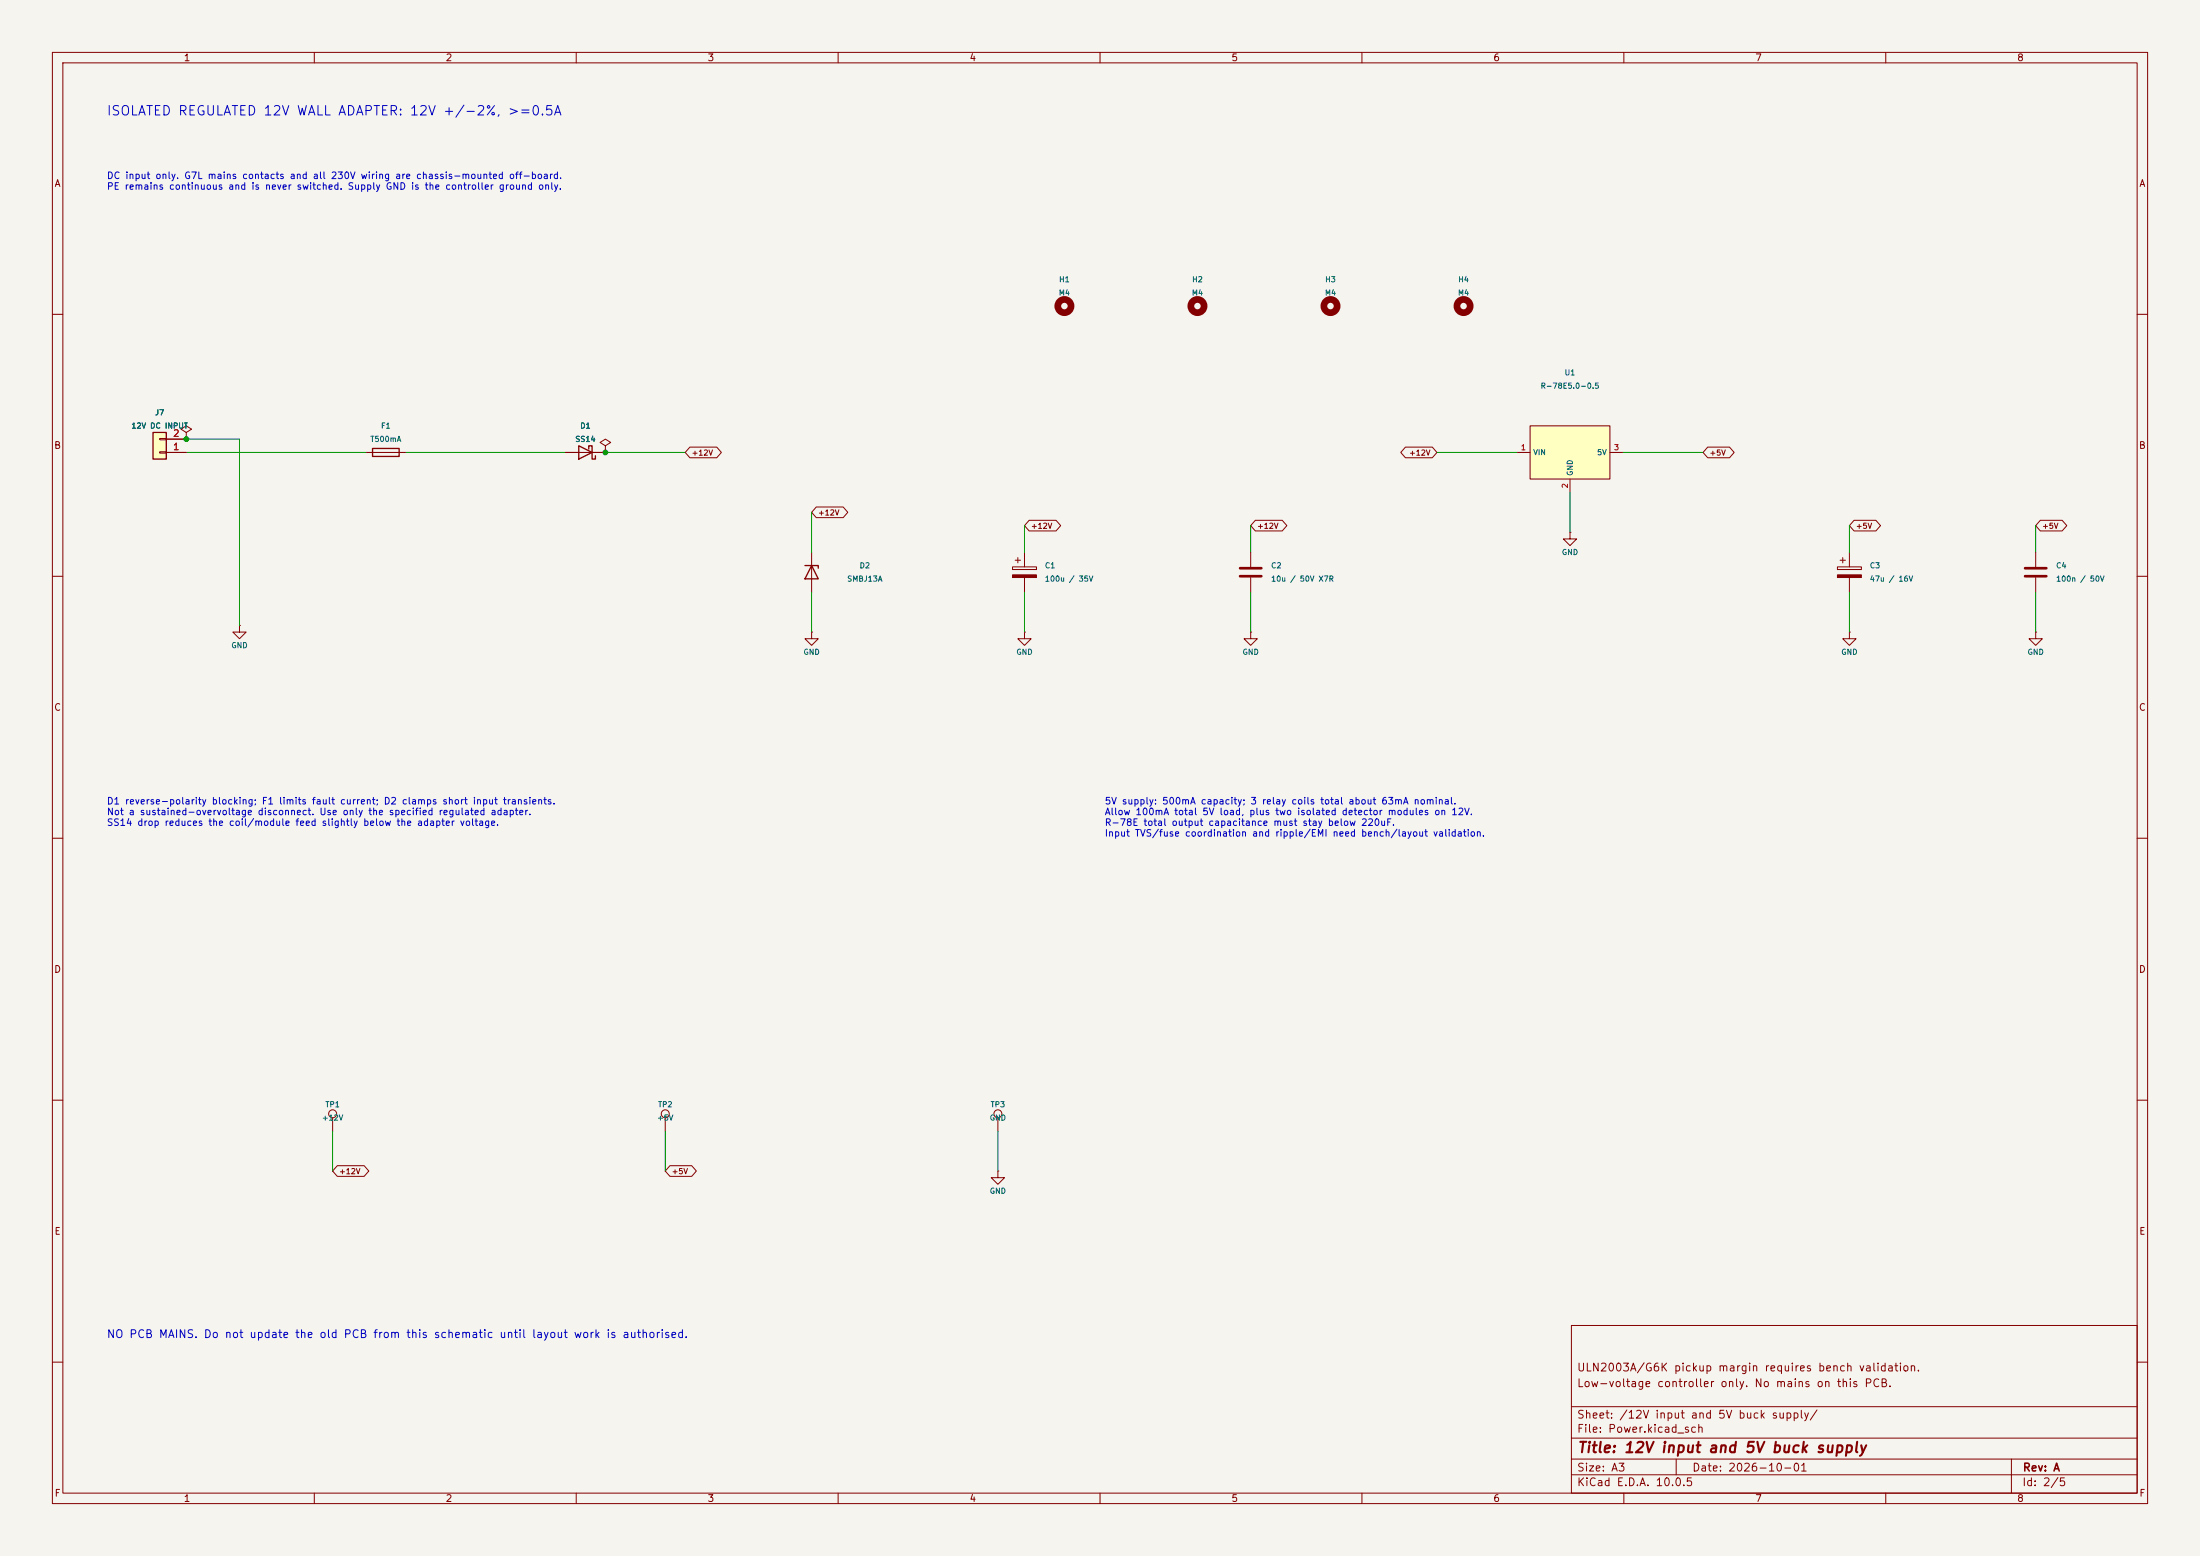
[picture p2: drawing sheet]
<svg xmlns="http://www.w3.org/2000/svg" width="420mm" height="297mm" viewBox="0 0 420 297" stroke-linecap="round" stroke-linejoin="round" font-family="sans-serif">
<path d="M0 0h420v297h-420z" fill="#f5f4ef" stroke="#f5f4ef" stroke-width=".19"/>
<g fill="none" stroke="#840000" stroke-width=".19">
<path d="M10 10h400v277h-400zM12 12h396v273h-396zM60 10v2M110 10v2M160 10v2M210 10v2M260 10v2M310 10v2M360 10v2M10 60h2M408 60h2M35.6 82.6l1-.7-1-.6-1.1 .6 1.1 .7v1.2"/>
<path d="M35.6 83.8h.1M107.9 86.4h7.7M115.6 85.1l1-.6-1-.7-1 .7 1 .6v1.3M115.6 86.4h.1M10 110h2M154.9 105.4v7.6M193.3 108.2h4.6v.5h-4.6zM193.8 106.9h1M194.3 106.4v1M195.6 105.4v2.8M195.6 110.2v2.8M350.8 108.2h4.5v.5h-4.5z"/>
<path d="M351.3 106.9h1M351.8 106.4v1M353.1 105.4v2.8M353.1 110.2v2.8M388.6 105.4v2.8M388.6 110.2v2.8M408 110h2M154.9 120.7v1.2h1.3l-1.3 1.3-1.2-1.3h1.2M154.9 120.7h.1M195.6 120.7v1.2h1.2l-1.2 1.3-1.3-1.3h1.3M195.6 120.7h.1M353.1 120.7v1.2h1.2l-1.2 1.3-1.3-1.3h1.3"/>
<path d="M353.1 120.7h.1M388.6 120.7v1.2h1.3l-1.3 1.3-1.3-1.3h1.3M388.6 120.7h.1M10 160h2M408 160h2M10 210h2M63.5 213.4v2.5M127 213.4v2.5M190.5 213.4v2.5M408 210h2M190.5 223.5v1.3h1.3l-1.3 1.3-1.3-1.3h1.3M190.5 223.5h.1"/>
<path d="M300 253h108v32h-108zM10 260h2M300 278.5h108M300 274.5h108M300 268.5h108M320 278.5v3M384 278.5v6.5M408 260h2M60 285v2M110 285v2M160 285v2M210 285v2"/>
<path d="M260 285v2M300 281.5h108M310 285v2M360 285v2"/>
<circle cx="63.5" cy="212.6" r=".76"/>
<circle cx="127" cy="212.6" r=".76"/>
<circle cx="190.5" cy="212.6" r=".76"/>
</g>
<g fill="#840000" stroke="#840000" stroke-width=".19">
<path d="M350.8 109.7h4.5v.5h-4.5z"/>
<path d="M193.3 109.7h4.6v.5h-4.6z"/>
</g>
<path d="M386.6 108.5h4.1M386.6 110h4.1" fill="none" stroke="#840000" stroke-width=".51"/>
<path d="M110.5 85.1l2.5 1.3-2.5 1.2zM112.4 85.7v-.6h.6v2.5h.7v-.6M153.7 108h2.5v.5M154.9 108l1.3 2.5h-2.5z" fill="none" stroke="#840000" stroke-width=".25"/>
<circle cx="203.2" cy="58.4" r="1.27" fill="none" stroke="#840000" stroke-width="1.3"/>
<path d="M29.2 82.6h2.5v5h-2.5z" fill="#ffffc2"/>
<path d="M29.2 82.6h2.5v5h-2.5zM71.1 85.6h5.1v1.5h-5.1z" fill="none" stroke="#840000" stroke-width=".25"/>
<path d="M30.5 86.2h1.2v.3h-1.2zM30.5 83.7h1.2v.2h-1.2zM31.7 86.4h3.9M31.7 83.8h3.9M69.8 86.4h7.7M238.8 105.4v2.8M238.8 110.2v2.8M238.8 120.7v1.2h1.2l-1.2 1.3-1.3-1.3h1.3M238.8 120.7h.1" fill="none" stroke="#840000" stroke-width=".19"/>
<path d="M236.7 108.5h4.1M236.7 110h4.1" fill="none" stroke="#840000" stroke-width=".51"/>
<path d="M292.1 81.3h15.2v10.1h-15.2z" fill="#ffffc2"/>
<g fill="none" stroke="#840000" stroke-width=".19">
<path d="M31.7 86.4h3.9M31.7 83.8h3.9M35.6 83.8h.1M107.9 86.4h2.6M113 86.4h2.6M115.6 86.4h.1M131.7 85.3h5.1l.9 1.1-.9 1h-5.1l-.9-1zM155.8 96.8h5.2l.8 1-.8 1h-5.2l-.9-1zM196.5 99.3h5.1l.9 1-.9 1h-5.1l-.9-1zM239.6 99.3h5.2l.9 1-.9 1h-5.2l-.8-1zM268.3 85.3h5.1l.9 1.1-.9 1h-5.1l-.9-1zM289.6 86.4h2.5"/>
<path d="M292.1 81.3h15.2v10.1h-15.2zM299.7 91.4v2.6M307.3 86.4h2.6M326 85.3h4.2l.9 1.1-.9 1h-4.2l-.9-1zM353.9 99.3h4.2l.9 1-.9 1h-4.2l-.8-1zM389.5 99.3h4.2l.9 1-.9 1h-4.2l-.9-1zM45.7 119.4v1.3h1.3l-1.3 1.2-1.3-1.2h1.3M45.7 119.4h.1M299.7 101.6v1.3h1.3l-1.3 1.2-1.3-1.2h1.3M299.7 101.6h.1M64.4 222.5h5.1l.9 1-.9 1h-5.1l-.9-1zM127.9 222.5h4.2l.8 1-.8 1h-4.2l-.9-1z"/>
</g>
<g fill="none" stroke="#840000" stroke-width="1.3">
<circle cx="228.6" cy="58.4" r="1.27"/>
<circle cx="254" cy="58.4" r="1.27"/>
<circle cx="279.4" cy="58.4" r="1.27"/>
</g>
<g fill="none" stroke="#009600" stroke-width=".19">
<path d="M35.6 83.8h10.1v35.6M35.6 86.4h34.2M77.5 86.4h30.4M115.6 86.4h15.2M154.9 97.8v7.6M274.3 86.4h15.3M299.7 94v7.6M309.9 86.4h15.2M154.9 113v7.7M195.6 100.3v5.1M195.6 113v7.7M238.8 100.3v5.1"/>
<path d="M238.8 113v7.7M353.1 100.3v5.1M353.1 113v7.7M388.6 100.3v5.1M388.6 113v7.7M63.5 215.9v7.6M127 215.9v7.6M190.5 215.9v7.6"/>
</g>
<g fill="#009600" stroke="#009600" stroke-width=".19">
<circle cx="115.6" cy="86.4" r=".46"/>
<circle cx="35.6" cy="83.8" r=".46"/>
</g>
<text font-size="2" fill="#840000" x="301" y="277.8">Title: 12V input and 5V buck supply</text>
<text font-size="1.8" fill="#0000c2" x="20.2" y="22.5">ISOLATED REGULATED 12V WALL ADAPTER: 12V +/-2%, &gt;=0.5A</text>
<text font-size="1.5" fill="#0000c2" x="20.3" y="255.8">NO PCB MAINS. Do not update the old PCB from this schematic until layout work is authorised.</text>
<g font-size="1.5" fill="#840000">
<text x="300.9" y="262.1">ULN2003A/G6K pickup margin requires bench validation.</text>
<text x="300.9" y="265.1">Low-voltage controller only. No mains on this PCB.</text>
<text x="300.9" y="273.8">File: Power.kicad_sch</text>
<text x="300.9" y="271.1">Sheet: /12V input and 5V buck supply/</text>
<text x="300.9" y="281.2">Size: A3</text>
<text x="322.9" y="281.2">Date: 2026-10-01</text>
<text x="386" y="281.2">Rev: A</text>
<text x="300.9" y="284">KiCad E.D.A. 10.0.5</text>
<text x="385.9" y="284">Id: 2/5</text>
</g>
<g font-size="1.3" fill="#840000">
<text x="35" y="12">1</text>
<text x="85" y="12">2</text>
<text x="135" y="12">3</text>
<text x="185" y="12">4</text>
<text x="235" y="12">5</text>
<text x="285" y="12">6</text>
<text x="335" y="12">7</text>
<text x="385" y="12">8</text>
<text x="10.3" y="36">A</text>
<text x="408.3" y="36">A</text>
<text x="10.2" y="86">B</text>
<text x="408.2" y="86">B</text>
<text x="10.2" y="136">C</text>
<text x="408.2" y="136">C</text>
<text x="10.2" y="186">D</text>
<text x="408.2" y="186">D</text>
<text x="10.3" y="236">E</text>
<text x="408.3" y="236">E</text>
<text x="10.3" y="286">F</text>
<text x="35" y="287">1</text>
<text x="85" y="287">2</text>
<text x="135" y="287">3</text>
<text x="185" y="287">4</text>
<text x="235" y="287">5</text>
<text x="285" y="287">6</text>
<text x="335" y="287">7</text>
<text x="385" y="287">8</text>
<text x="408.3" y="286">F</text>
</g>
<g font-size="1.3" fill="#0000c2">
<text x="20.3" y="34.5">DC input only. G7L mains contacts and all 230V wiring are chassis-mounted off-board.</text>
<text x="20.3" y="36.5">PE remains continuous and is never switched. Supply GND is the controller ground only.</text>
<text x="20.3" y="153.9">D1 reverse-polarity blocking; F1 limits fault current; D2 clamps short input transients.</text>
<text x="20.3" y="155.9">Not a sustained-overvoltage disconnect. Use only the specified regulated adapter.</text>
<text x="210.8" y="153.9">5V supply: 500mA capacity; 3 relay coils total about 63mA nominal.</text>
<text x="210.8" y="155.9">Allow 100mA total 5V load, plus two isolated detector modules on 12V.</text>
<text x="20.3" y="157.9">SS14 drop reduces the coil/module feed slightly below the adapter voltage.</text>
<text x="210.8" y="157.9">R-78E total output capacitance must stay below 220uF.</text>
<text x="210.8" y="160">Input TVS/fuse coordination and ripple/EMI need bench/layout validation.</text>
</g>
<g font-size="1.3" fill="#a90000">
<text x="32.9" y="83.7">2</text>
<text x="32.9" y="86.2">1</text>
</g>
<g font-size="1" fill="#006464">
<text x="202" y="56.6">M4</text>
<text x="202.1" y="54.1">H1</text>
<text x="227.4" y="56.6">M4</text>
<text x="227.5" y="54.1">H2</text>
<text x="252.8" y="56.6">M4</text>
<text x="252.9" y="54.1">H3</text>
<text x="278.2" y="56.6">M4</text>
<text x="278.3" y="54.1">H4</text>
<text x="298.6" y="71.9">U1</text>
<text x="294" y="74.4">R-78E5.0-0.5</text>
<text x="25" y="82">12V DC INPUT</text>
<text x="29.5" y="79.5">J7</text>
<text x="72.6" y="82">F1</text>
<text x="110.7" y="82">D1</text>
<text x="70.6" y="84.6">T500mA</text>
<text x="109.7" y="84.6">SS14</text>
<text x="292.6" y="87.1">VIN</text>
<text x="304.8" y="87.1">5V</text>
<text x="300.5" y="90.9" transform="rotate(-90 300.5 90.9)">GND</text>
<text x="298.1" y="106.2">GND</text>
<text x="161.6" y="111.3">SMBJ13A</text>
<text x="164" y="108.7">D2</text>
<text x="199.4" y="108.7">C1</text>
<text x="199.4" y="111.3">100u / 35V</text>
<text x="242.6" y="108.7">C2</text>
<text x="242.6" y="111.3">10u / 50V X7R</text>
<text x="356.9" y="108.7">C3</text>
<text x="356.9" y="111.3">47u / 16V</text>
<text x="392.4" y="108.7">C4</text>
<text x="392.4" y="111.3">100n / 50V</text>
<text x="44.1" y="124">GND</text>
<text x="153.3" y="125.2">GND</text>
<text x="193.9" y="125.2">GND</text>
<text x="237.1" y="125.2">GND</text>
<text x="351.4" y="125.2">GND</text>
<text x="387" y="125.2">GND</text>
<text x="61.4" y="214.1">+12V</text>
<text x="62" y="211.6">TP1</text>
<text x="125.4" y="214.1">+5V</text>
<text x="125.5" y="211.6">TP2</text>
<text x="188.9" y="214.1">GND</text>
<text x="189" y="211.6">TP3</text>
<text x="188.9" y="228.1">GND</text>
</g>
<g font-size="1" fill="#840000">
<text x="132" y="87.2">+12V</text>
<text x="268.9" y="87.2">+12V</text>
<text x="326.3" y="87.2">+5V</text>
<text x="156.1" y="98.6">+12V</text>
<text x="196.7" y="101.2">+12V</text>
<text x="239.9" y="101.2">+12V</text>
<text x="354.2" y="101.2">+5V</text>
<text x="389.8" y="101.2">+5V</text>
<text x="64.6" y="224.4">+12V</text>
<text x="128.1" y="224.4">+5V</text>
</g>
<g font-size="1" fill="#a90000">
<text x="290.2" y="86.2">1</text>
<text x="308" y="86.2">3</text>
<text x="299.5" y="93.3" transform="rotate(-90 299.5 93.3)">2</text>
</g>
</svg>
